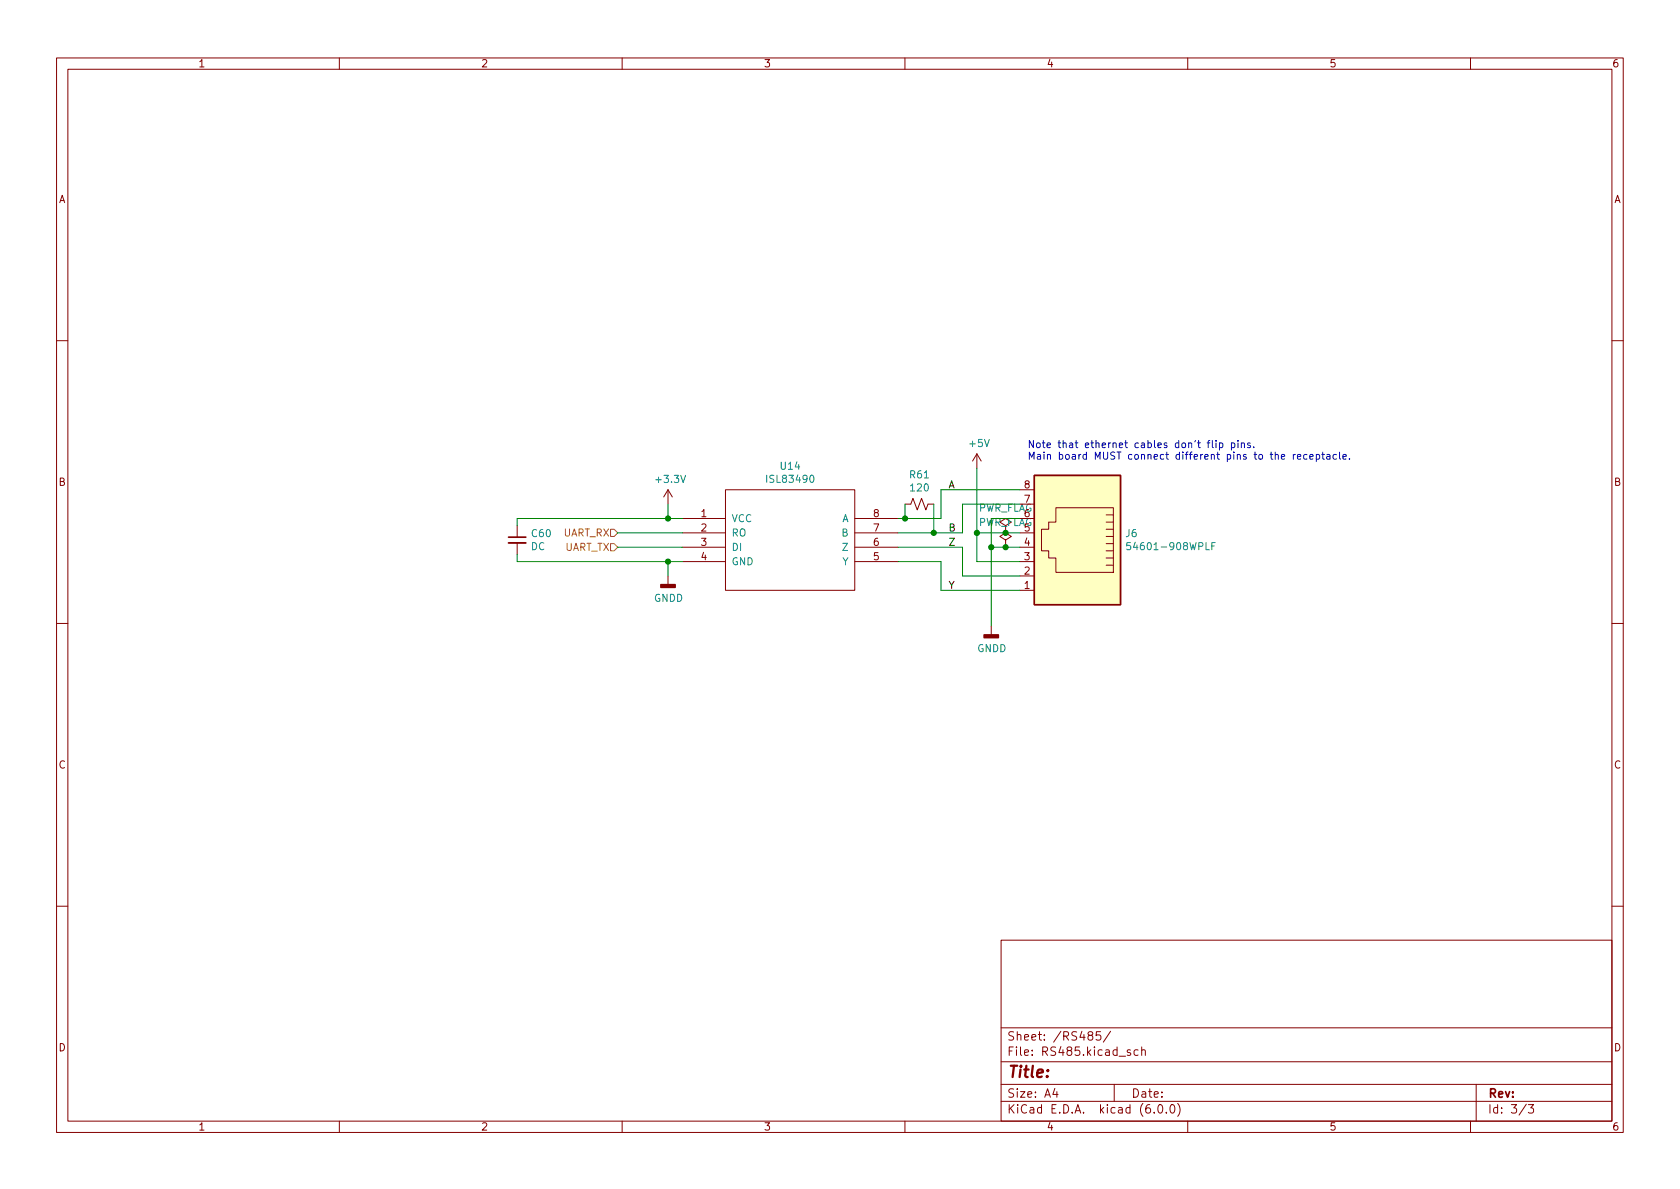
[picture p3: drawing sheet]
<svg xmlns="http://www.w3.org/2000/svg" width="297mm" height="210mm" viewBox="0 0 297 210" stroke-linecap="round" stroke-linejoin="round" font-family="sans-serif">
<g fill="none" stroke="#840000" stroke-width=".18">
<path d="M10 10.2h277v190.1h-277zM12 12.2h273v186.1h-273zM60 10.2v2M110 10.2v2M160 10.2v2M210 10.2v2M260 10.2v2M10 60.2h2M285 60.2h2M91.4 93v2M91.4 96v2M118.1 86.6l-.8 1.3"/>
<path d="M118.1 86.6v2.5M118.1 86.6l.8 1.3M120.6 99.3h7.7M120.6 96.8h7.7M120.6 94.2h7.7M120.6 91.7h7.7M128.3 86.6h22.8v17.8h-22.8zM151.1 99.3h7.6M151.1 96.8h7.6M151.1 94.2h7.6M151.1 91.7h7.6M160 89.1h1l.4-1 .8 2.1 .7-2.1 .8 2.1 .4-1.1h1"/>
<path d="M172.7 80.3l-.7 1.2M172.7 80.3v2.5M172.7 80.3l.8 1.2M177.8 93l1-.7-1-.6-1 .6 1 .7v1.2M177.8 94.2h.1M177.8 95.5l1-.6-1-.7-1 .7 1 .6v1.3M177.8 96.8h.1M180.3 99.3h2.6M180.3 96.8h2.6M180.3 94.2h2.6M180.3 86.6h2.6M186.7 89.8h10.1v11.4h-10.1v-2.5h-1.3v-1.3h-1.3v-3.8h1.3v-1.3h1.3z"/>
<path d="M195.6 99.9h1.2M195.6 98.7h1.2M195.6 97.4h1.2M195.6 96.1h1.2M195.6 94.9h1.2M195.6 93.6h1.2M195.6 92.3h1.2M195.6 91.1h1.2M10 110.2h2M118.1 101.8v1.6M175.3 110.7v1.6M180.3 104.4h2.6"/>
<path d="M180.3 101.8h2.6M285 110.2h2M10 160.2h2M177 166.3h108v32h-108zM285 160.2h2M60 198.3v2M110 198.3v2M160 198.3v2M177 194.8h108M177 191.8h108M177 187.8h108M177 181.8h108"/>
<path d="M186.5 192.5l-.4 1h1M186.9 193v1M192.6 183.1l-.2-.3v-.2l.2-.2 .5 .1 .1 .2-.1 .2-.6 .2-.1 .3v.4l.2 .1h.5l.1-.3v-.2l-.3-.3M194.6 182.4h-.7l-.1 .7 .2-.1 .5 .1 .1 .2v.5l-.2 .1-.6-.1M196.4 182.4l-1.3 1.9M197 191.8v3M199.9 185.7l-.4-.1-.2 .2 .1 .3 .5 .1v.4h-.6M201.2 185.7l-.4-.1-.3 .3v.4l.1 .3h.6M201.9 185.8l.2-.2 .3 .1 .1 .9M201.9 185.1v1.5M204.1 196.7v.1M204.9 195.4l.2-.1a.81 .81 0 0 1 .6 .7 .81 .81 0 0 1-.3 .8h-.2a.81 .81 0 0 1-.6-.6 .81 .81 0 0 1 .3-.8z"/>
<path d="M206.2 196.7v.1M207.1 195.4l.1-.1a.81 .81 0 0 1 .6 .7 .81 .81 0 0 1-.3 .8h-.1a.81 .81 0 0 1-.6-.6 .81 .81 0 0 1 .3-.8zM208.2 195.1a1.72 1.72 0 0 1 0 2.3M210 198.3v2M260 198.3v2M261 191.8v6.5M269.9 195.3l-1.3 1.9M270.2 195.3h1l-.6 .6 .5 .1v.7l-.2 .1h-.5l-.2-.1"/>
</g>
<g fill="#840000" stroke="#840000" stroke-width=".25">
<path d="M174 112.3h2.5v.5h-2.5z"/>
<path d="M116.8 103.4h2.6v.5h-2.6z"/>
</g>
<path d="M182.9 84.1h15.2v22.8h-15.2z" fill="#ffffc2" stroke="#ffffc2" stroke-width=".18"/>
<path d="M182.9 84.1h15.2v22.8h-15.2z" fill="none" stroke="#840000" stroke-width=".25"/>
<path d="M199.9 95.9h-.6l-.1 .7 .2-.2 .4 .1 .1 .2v.4l-.2 .1-.5-.1M214.3 96.6h.4M214.9 95.9h-.6v1.3" fill="none" stroke="#008484" stroke-width=".18"/>
<path d="M89.9 96h3.1" fill="none" stroke="#840000" stroke-width=".33"/>
<path d="M89.9 95h3.1" fill="none" stroke="#840000" stroke-width=".3"/>
<path d="M107.9 96.1h.7l.6 .7-.6 .6h-.7zM107.9 93.6h.7l.6 .6-.6 .7h-.7z" fill="none" stroke="#848400" stroke-width=".18"/>
<g fill="none" stroke="#0000c2" stroke-width=".18">
<path d="M213.4 78.3h.5M213.9 77.9l-.3 .2v1.1M214.3 77.9v1.1l.2 .2M215 77.9v.1M215 78.3v.9M215.6 78.4l.4-.1 .2 .3-.1 .5h-.5M215.6 78.3v1.3M217.7 78.4l.4-.1 .2 .3-.1 .5h-.5M217.7 78.3v1.3M218.9 77.9v.1M218.9 78.3v.9M219.5 78.4l.2-.1 .3 .1v.8"/>
<path d="M219.5 78.3v.9M221.1 78.4l-.3-.1-.2 .2v.2l.5 .1v.3h-.5M221.7 79v.2M233.9 79.9v1.1l.3 .2M236.8 79.9v1.1l.2 .2M228.7 80.4v.8M229 80.4l-.3 .2M229.4 80.8l.6-.1-.1-.3h-.3l-.2 .1 .1 .6h.4M231.1 80.4h-.4l-.2 .2 .1 .5h.5M231.6 80.8l.6-.1-.1-.3h-.3l-.2 .1v.6h.5M232.7 80.4h.4l.2 .2-.1 .5h-.5M232.7 80.4v1.2"/>
<path d="M233.7 80.4h.5M234.6 80.4h.5v.8M235.1 80.7h-.4l-.2 .2 .2 .3 .4-.1M236.3 80.4h-.4l-.2 .2 .1 .5h.5M237.4 80.8l.7-.1-.1-.3h-.4l-.2 .1 .1 .6h.5M238.6 81.1v.1"/>
</g>
<g fill="none" stroke="#008400" stroke-width=".18">
<path d="M91.4 98v1.3h29.2M109.2 94.2h11.4M109.2 96.8h11.4M118.1 89.1v2.6M118.1 99.3v2.5M120.6 91.7h-29.2v1.3M158.7 99.3h7.7v5.1h13.9M158.7 96.8h11.5v5h10.1M160 89.1v2.6M165.1 89.1v5.1M172.7 94.2h7.6M172.7 82.8v16.5h7.6"/>
<path d="M175.3 96.8h5M180.3 89.1h-10.1v5.1h-11.5M180.3 86.6h-13.9v5.1h-7.7M180.3 91.7h-5v19"/>
</g>
<g fill="#008400" stroke="#008400" stroke-width=".18">
<circle cx="175.3" cy="96.8" r=".46"/>
<circle cx="177.8" cy="96.8" r=".46"/>
<circle cx="177.8" cy="94.2" r=".46"/>
<circle cx="172.7" cy="94.2" r=".46"/>
<circle cx="160" cy="91.7" r=".46"/>
<circle cx="118.1" cy="91.7" r=".46"/>
<circle cx="118.1" cy="99.3" r=".46"/>
<circle cx="165.1" cy="94.2" r=".46"/>
</g>
<text font-size="2.8" fill="#840000" x="178" y="190.6">Title:</text>
<g font-size="2.1" fill="#840000">
<text x="178" y="184">Sheet: /RS485/</text>
<text x="178" y="186.7">File: RS485.kicad_sch</text>
<text x="178" y="196.9">KiCad E.D.A. kicad (6.0.0)</text>
<text x="178" y="194.1">Size: A4</text>
<text x="200" y="194.1">Date:</text>
<text x="263" y="194.1">Rev:</text>
<text x="263" y="196.9">Id: 3/3</text>
</g>
<g font-size="1.8" fill="#840000">
<text x="35" y="11.9">1</text>
<text x="85" y="11.9">2</text>
<text x="135" y="11.9">3</text>
<text x="185" y="11.9">4</text>
<text x="235" y="11.9">5</text>
<text x="285" y="11.9">6</text>
<text x="10.3" y="35.9">A</text>
<text x="285.3" y="35.9">A</text>
<text x="10.3" y="85.9">B</text>
<text x="181.1" y="88.9">7</text>
<text x="181.1" y="86.4">8</text>
<text x="285.3" y="85.9">B</text>
<text x="124" y="91.4">1</text>
<text x="124" y="94">2</text>
<text x="154.4" y="94">7</text>
<text x="154.4" y="91.4">8</text>
<text x="172.8" y="90.5">PWR_FLAG</text>
<text x="172.8" y="93">PWR_FLAG</text>
<text x="181.1" y="94">5</text>
<text x="181.1" y="91.4">6</text>
<text x="124" y="96.5">3</text>
<text x="124" y="99.1">4</text>
<text x="154.4" y="99.1">5</text>
<text x="154.4" y="96.5">6</text>
<text x="181.1" y="101.6">2</text>
<text x="181.1" y="99.1">3</text>
<text x="181.1" y="96.5">4</text>
<text x="181.1" y="104.1">1</text>
<text x="10.3" y="135.9">C</text>
<text x="285.3" y="135.9">C</text>
<text x="10.3" y="185.9">D</text>
<text x="285.3" y="185.9">D</text>
<text x="35" y="199.9">1</text>
<text x="85" y="199.9">2</text>
<text x="135" y="199.9">3</text>
<text x="185" y="199.9">4</text>
<text x="235" y="199.9">5</text>
<text x="285" y="199.9">6</text>
</g>
<g font-size="1.8" fill="#008484">
<text x="138.1" y="83.1">U14</text>
<text x="171.5" y="79">+5V</text>
<text x="116.2" y="85.4">+3.3V</text>
<text x="135.9" y="85.4">ISL83490</text>
<text x="160.9" y="84.6">R61</text>
<text x="161.1" y="86.9">120</text>
<text x="94.1" y="95">C60</text>
<text x="129.3" y="92.3">VCC</text>
<text x="129.3" y="94.9">RO</text>
<text x="148.8" y="94.9">B</text>
<text x="148.8" y="92.3">A</text>
<text x="199.1" y="95">J6</text>
<text x="93.8" y="97.3">DC</text>
<text x="129.3" y="97.4">DI</text>
<text x="129.3" y="99.9">GND</text>
<text x="148.9" y="99.9">Y</text>
<text x="149" y="97.4">Z</text>
<text x="200.3" y="97.3">54601-908WPLF</text>
<text x="115.6" y="106.4">GNDD</text>
<text x="172.8" y="115.3">GNDD</text>
</g>
<g font-size="1.8" fill="#0000c2">
<text x="181.6" y="79.2">Note that ethernet cables don't flip pins.</text>
<text x="181.6" y="81.3">Main board MUST connect different pins to the receptacle.</text>
</g>
<g font-size="1.8">
<text x="167.6" y="86.3">A</text>
<text x="167.6" y="94">B</text>
<text x="167.6" y="96.5">Z</text>
<text x="167.6" y="104.1">Y</text>
</g>
<g font-size="1.8" fill="#848400">
<text x="99.5" y="94.9">UART_RX</text>
<text x="99.7" y="97.4">UART_TX</text>
</g>
</svg>
